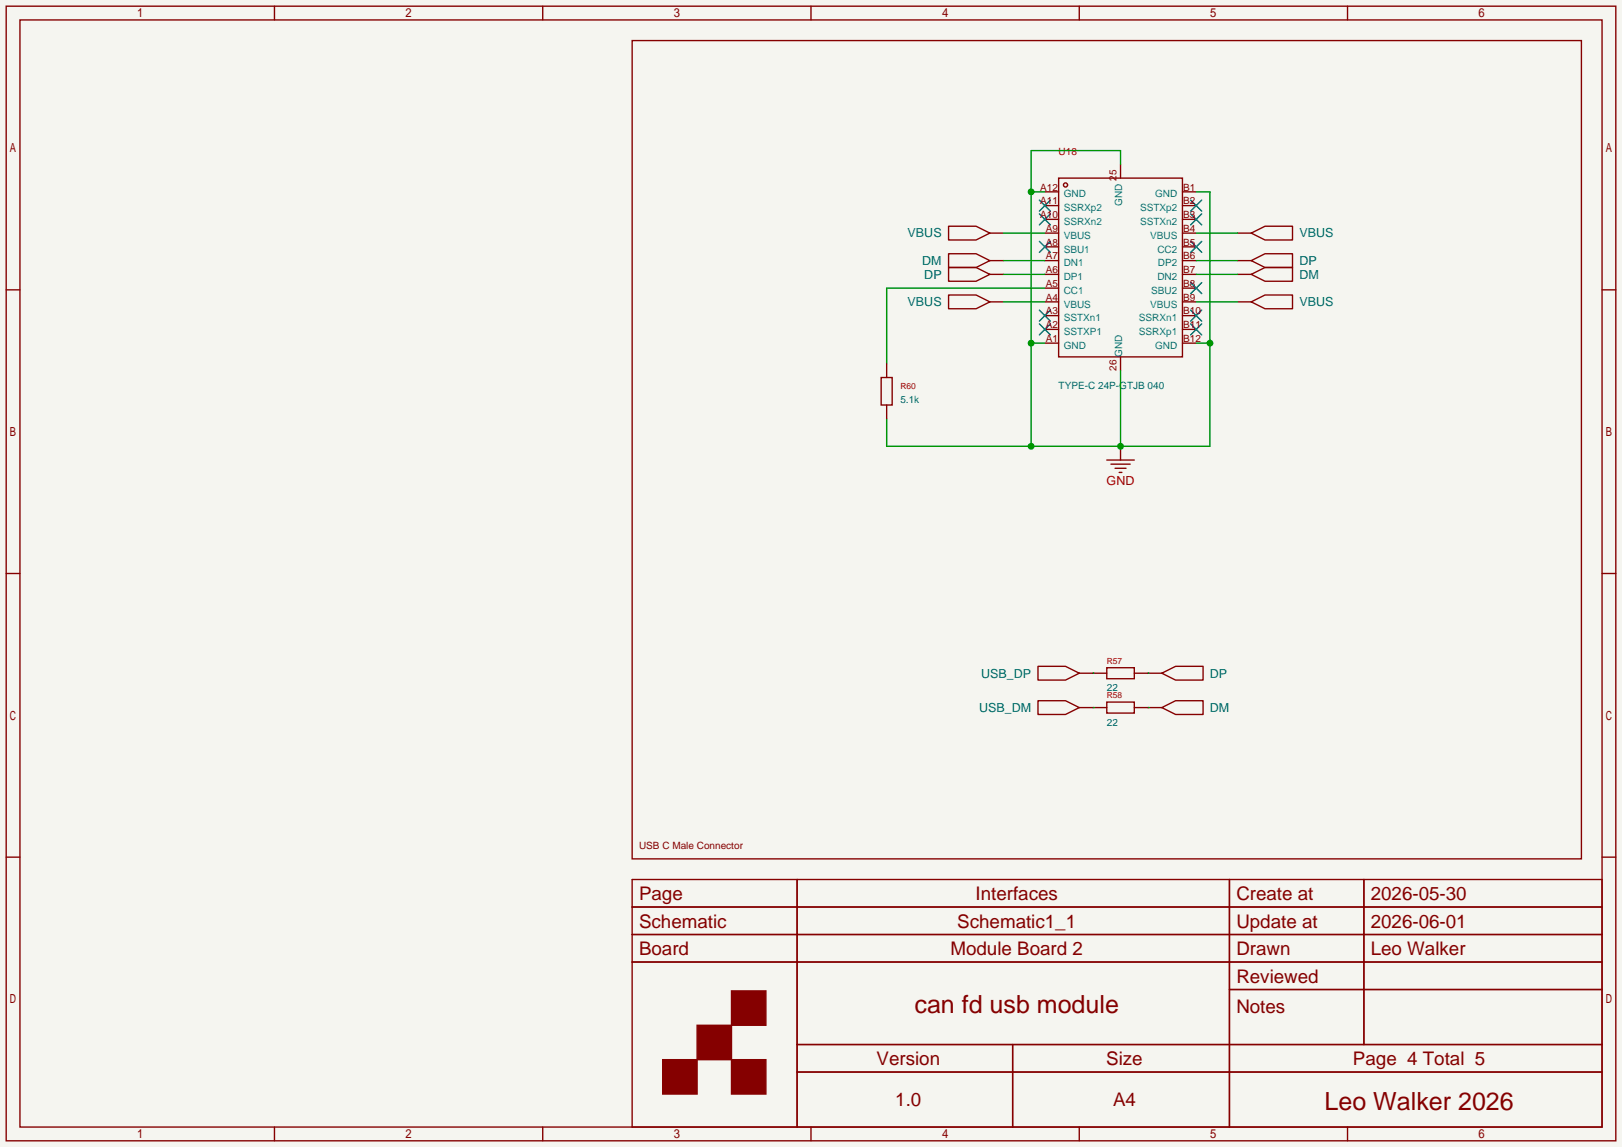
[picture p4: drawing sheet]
<svg xmlns="http://www.w3.org/2000/svg" width="299mm" height="212mm" viewBox="0 0 299 212" stroke-linecap="round" stroke-linejoin="round" font-family="sans-serif">
<path d="M0 0h299.5v211.8h-299.5z" fill="#f5f5f0"/>
<g fill="#850000" stroke="#850000" stroke-width=".25">
<path d="M135.1 183h6.3v6.4h-6.3z"/>
<path d="M128.7 189.4h6.4v6.3h-6.4z"/>
<path d="M122.4 195.7h6.3v6.4h-6.3z"/>
<path d="M135.1 195.7h6.3v6.4h-6.3z"/>
</g>
<g fill="none" stroke="#850000" stroke-width=".25">
<path d="M1.1 1.1h297.2v209.6h-297.2zM3.7 3.7h292.1v204.5h-292.1zM50.7 1.1v2.6M100.2 1.1v2.6M149.7 1.1v2.6M199.3 1.1v2.6M248.8 1.1v2.6M192.9 35.4h2.6M192.9 38h2.6M195.5 32.9h22.8v33h-22.8zM206.9 30.4v2.5M218.3 35.4h2.6"/>
<path d="M218.3 38h2.6M1.1 53.5h2.6M175.1 41.8h5.1l2.6 1.3-2.6 1.2h-5.1zM175.1 49.4h5.1l2.6 1.3-2.6 1.2h-5.1zM182.8 43.1h2.5M182.8 50.7h2.5M192.9 43.1h2.6M192.9 50.7h2.6M192.9 40.5h2.6M192.9 45.6h2.6M192.9 48.1h2.6M192.9 53.2h2.6"/>
<path d="M192.9 55.8h2.6M192.9 58.3h2.6M218.3 43.1h2.6M218.3 50.7h2.6M218.3 40.5h2.6M218.3 45.6h2.6M218.3 48.1h2.6M218.3 53.2h2.6M218.3 55.8h2.6M218.3 58.3h2.6M295.8 53.5h2.5M192.9 60.8h2.6"/>
<path d="M192.9 63.4h2.6M206.9 65.9v2.6M218.3 60.8h2.6M218.3 63.4h2.6M204.3 85h5.1M205.1 85.7h3.6M205.9 86.5h2M206.6 87.2h.5M206.9 82.4v2.6M1.1 105.9h2.6M295.8 105.9h2.5M191.6 123.1h5.1l2.6 1.2-2.6 1.3h-5.1z"/>
<path d="M191.6 129.4h5.1l2.6 1.3-2.6 1.3h-5.1zM199.3 124.3h2.5M199.3 130.7h2.5M212 124.3h2.5M212 130.7h2.5M214.5 124.3l2.5-1.2h5.1v2.5h-5.1zM214.5 130.7l2.5-1.3h5.1v2.6h-5.1zM1.1 158.3h2.6M295.8 158.3h2.5M116.7 162.4h179.1v45.8h-179.1zM116.7 167.5h179.1M116.7 172.6h179.1"/>
<path d="M116.7 177.7h179.1M147.2 162.4v45.8M227 162.4v45.8M251.8 162.4v30.5M147.2 192.9h148.6M147.2 198h148.6M187 192.9v15.3M227 182.8h68.8M50.7 208.2v2.5M100.2 208.2v2.5M149.7 208.2v2.5M199.3 208.2v2.5"/>
<path d="M248.8 208.2v2.5"/>
<circle cx="196.7" cy="34.2" r=".38"/>
</g>
<g fill="none" stroke="#000085" stroke-width=".25">
<path d="M191.9 37l2 2M191.9 39.5l2 2M193.9 37l-2 2M193.9 39.5l-2 2M219.8 39.5l2.1 2M219.8 37l2.1 2M221.9 39.5l-2.1 2M221.9 37l-2.1 2M191.9 44.6l2 2M191.9 57.3l2 2M191.9 59.8l2 2M193.9 44.6l-2 2"/>
<path d="M193.9 57.3l-2 2M193.9 59.8l-2 2M219.8 59.8l2.1 2M219.8 57.3l2.1 2M219.8 52.2l2.1 2M219.8 44.6l2.1 2M221.9 59.8l-2.1 2M221.9 57.3l-2.1 2M221.9 52.2l-2.1 2M221.9 44.6l-2.1 2"/>
</g>
<path d="M190.4 35.4h2.5M206.9 30.4v-2.6h-16.5v54.6M220.9 35.4h2.5v47h-59.7v-5.1M190.4 63.4h2.5M206.9 68.5v13.9M220.9 63.4h2.5" fill="none" stroke="#009600" stroke-width=".25"/>
<g fill="#009600">
<circle cx="206.9" cy="82.4" r=".63"/>
<circle cx="190.4" cy="82.4" r=".63"/>
<circle cx="190.4" cy="63.4" r=".63"/>
<circle cx="190.4" cy="35.4" r=".63"/>
<circle cx="223.4" cy="63.4" r=".63"/>
</g>
<g fill="none" stroke="#009600" stroke-width=".25">
<path d="M185.3 43.1h7.6M185.3 55.8h7.6M185.3 50.7h7.6M185.3 48.1h7.6M192.9 53.2h-29.2v14M220.9 43.1h7.6M220.9 55.8h7.6M220.9 50.7h7.6M220.9 48.1h7.6M201.8 124.3h.1M201.8 130.7h.1M212 124.3h.1"/>
<path d="M212 130.7h.1"/>
</g>
<g fill="none" stroke="#850000" stroke-width=".25">
<path d="M116.7 7.5h175.3v151.1h-175.3zM175.1 54.5h5.1l2.6 1.3-2.6 1.2h-5.1zM175.1 46.9h5.1l2.6 1.2-2.6 1.3h-5.1zM182.8 55.8h2.5M182.8 48.1h2.5M228.5 55.8h2.5M228.5 43.1h2.5M228.5 48.1h2.5M228.5 50.7h2.5M231 55.8l2.6-1.3h5v2.5h-5zM231 43.1l2.6-1.3h5v2.5h-5zM231 48.1l2.6-1.2h5v2.5h-5z"/>
<path d="M231 50.7l2.6-1.3h5v2.5h-5zM162.7 69.7h2v5.1h-2zM163.7 67.2v2.5M163.7 74.8v2.5M201.8 124.3h2.5M201.8 130.7h2.5M204.3 123.3h5.1v2h-5.1zM204.3 129.7h5.1v2h-5.1zM209.4 124.3h2.6M209.4 130.7h2.6"/>
</g>
<g font-size="4.6" fill="#840000">
<text x="168.8" y="187.1">can fd usb module</text>
<text x="244.6" y="204.9">Leo Walker 2026</text>
</g>
<g font-size="3.5" fill="#840000">
<text x="118" y="166.2">Page</text>
<text x="180.1" y="166.2">Interfaces</text>
<text x="228.3" y="166.2">Create at</text>
<text x="253.1" y="166.2">2026-05-30</text>
<text x="118" y="171.3">Schematic</text>
<text x="176.7" y="171.3">Schematic1_1</text>
<text x="228.3" y="171.3">Update at</text>
<text x="253.1" y="171.3">2026-06-01</text>
<text x="118" y="176.4">Board</text>
<text x="175.5" y="176.4">Module Board 2</text>
<text x="228.3" y="176.4">Drawn</text>
<text x="253.1" y="176.4">Leo Walker</text>
<text x="228.3" y="181.5">Reviewed</text>
<text x="228.3" y="187">Notes</text>
<text x="161.8" y="196.7">Version</text>
<text x="204.2" y="196.7">Size</text>
<text x="249.8" y="196.7">Page 4 Total 5</text>
<text x="165.3" y="204.3">1.0</text>
<text x="205.5" y="204.3">A4</text>
</g>
<g font-size="2.3" fill="#006464">
<text x="167.6" y="43.9">VBUS</text>
<text x="239.9" y="43.9">VBUS</text>
<text x="170.3" y="48.9">DM</text>
<text x="170.7" y="51.5">DP</text>
<text x="239.9" y="48.9">DP</text>
<text x="239.9" y="51.5">DM</text>
<text x="167.6" y="56.6">VBUS</text>
<text x="239.9" y="56.6">VBUS</text>
<text x="181.1" y="125.1">USB_DP</text>
<text x="223.4" y="125.1">DP</text>
<text x="180.8" y="131.5">USB_DM</text>
<text x="223.4" y="131.5">DM</text>
</g>
<text font-size="2.3" fill="#a90000" x="204.3" y="89.6">GND</text>
<text font-size="1.8" fill="#a90000" x="195.5" y="28.6">U18</text>
<g font-size="1.8" fill="#840000">
<text x="192" y="35.2">A12</text>
<text x="206.2" y="33.4" transform="rotate(-90 206.2 33.4)">25</text>
<text x="218.4" y="35.2">B1</text>
<text x="192" y="37.7">A11</text>
<text x="192" y="40.3">A10</text>
<text x="218.4" y="40.3">B3</text>
<text x="218.4" y="37.7">B2</text>
<text x="193.1" y="42.8">A9</text>
<text x="193.1" y="45.4">A8</text>
<text x="193.1" y="47.9">A7</text>
<text x="218.4" y="47.9">B6</text>
<text x="218.4" y="45.4">B5</text>
<text x="218.4" y="42.8">B4</text>
<text x="193.1" y="50.4">A6</text>
<text x="193.1" y="53">A5</text>
<text x="218.4" y="53">B8</text>
<text x="218.4" y="50.4">B7</text>
<text x="193.1" y="55.5">A4</text>
<text x="193.1" y="58.1">A3</text>
<text x="218.4" y="58.1">B10</text>
<text x="218.4" y="55.5">B9</text>
<text x="193.1" y="60.6">A2</text>
<text x="193.1" y="63.1">A1</text>
<text x="218.4" y="63.1">B12</text>
<text x="218.4" y="60.6">B11</text>
<text x="206.2" y="68.5" transform="rotate(-90 206.2 68.5)">26</text>
<text x="118" y="156.9">USB C Male Connector</text>
</g>
<g font-size="1.8" fill="#008484">
<text x="196.4" y="36.5">GND</text>
<text x="196.4" y="39">SSRXp2</text>
<text x="196.4" y="41.6">SSRXn2</text>
<text x="207.2" y="38" transform="rotate(-90 207.2 38)">GND</text>
<text x="210.5" y="41.6">SSTXn2</text>
<text x="210.5" y="39">SSTXp2</text>
<text x="213.3" y="36.5">GND</text>
<text x="196.4" y="44.1">VBUS</text>
<text x="196.4" y="46.6">SBU1</text>
<text x="212.3" y="44.1">VBUS</text>
<text x="213.7" y="46.6">CC2</text>
<text x="196.4" y="49.2">DN1</text>
<text x="196.4" y="51.7">DP1</text>
<text x="213.7" y="51.7">DN2</text>
<text x="213.8" y="49.2">DP2</text>
<text x="196.4" y="54.3">CC1</text>
<text x="196.4" y="56.8">VBUS</text>
<text x="196.4" y="59.3">SSTXn1</text>
<text x="210.3" y="59.3">SSRXn1</text>
<text x="212.3" y="56.8">VBUS</text>
<text x="212.5" y="54.3">SBU2</text>
<text x="196.4" y="61.9">SSTXP1</text>
<text x="196.4" y="64.4">GND</text>
<text x="207.2" y="65.9" transform="rotate(-90 207.2 65.9)">GND</text>
<text x="210.3" y="61.9">SSRXp1</text>
<text x="213.3" y="64.4">GND</text>
</g>
<g font-size="1.8" fill="#006464">
<text x="195.5" y="71.8">TYPE-C 24P-GTJB 040</text>
<text x="166.2" y="74.3">5.1k</text>
<text x="204.3" y="127.7">22</text>
<text x="204.3" y="134">22</text>
</g>
<g font-size="1.6" fill="#a90000">
<text x="166.2" y="71.8">R60</text>
<text x="204.3" y="122.6">R57</text>
<text x="204.3" y="129">R58</text>
</g>
</svg>
